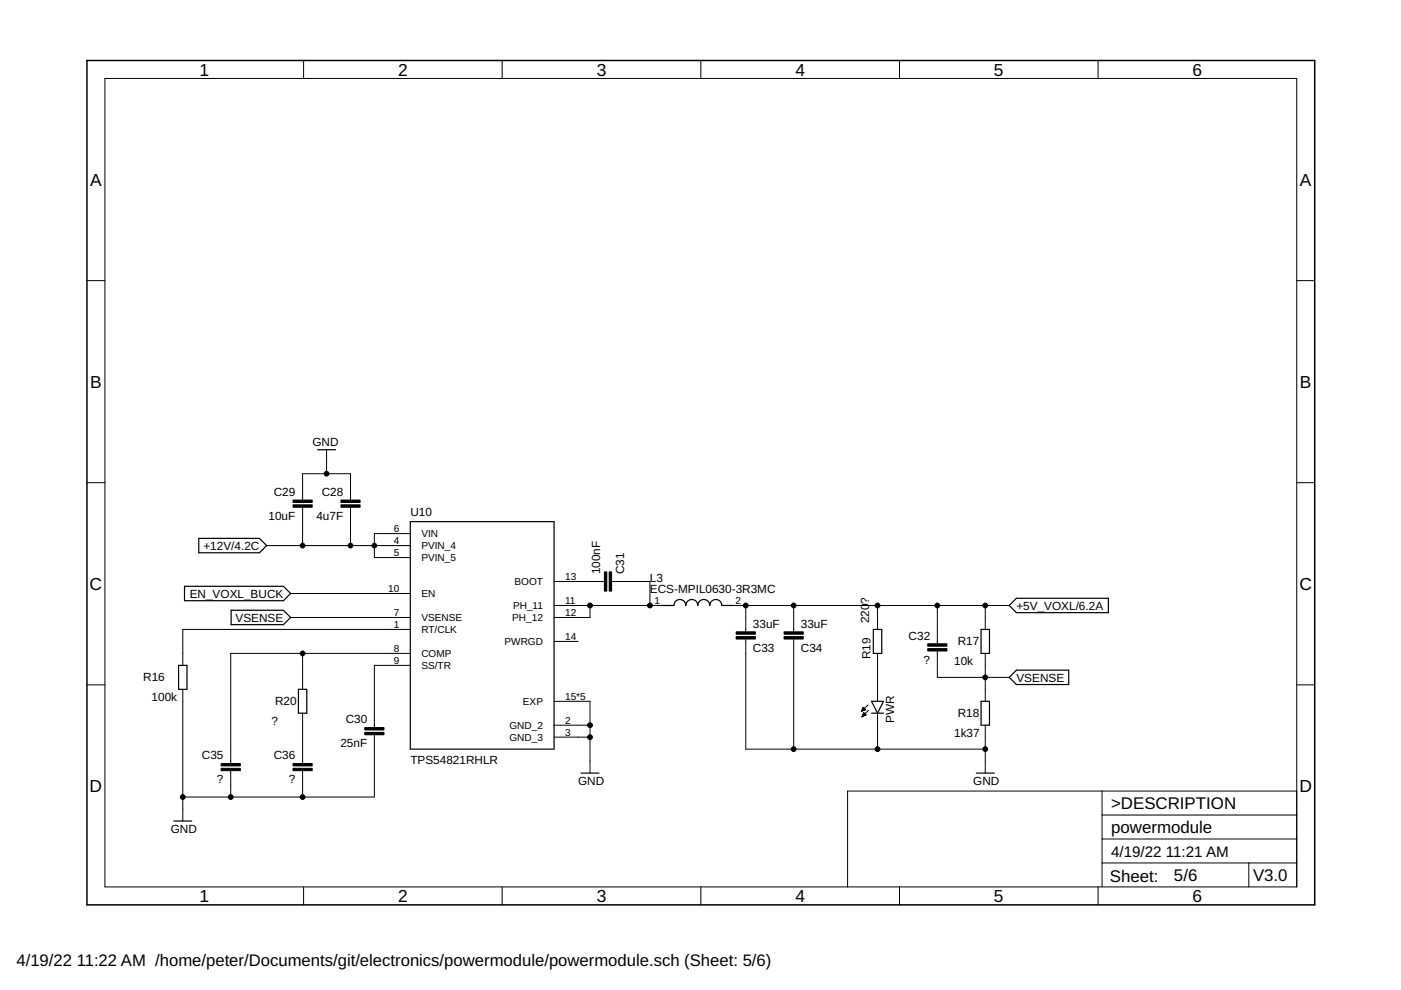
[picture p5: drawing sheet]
<svg xmlns="http://www.w3.org/2000/svg" width="297mm" height="210mm" viewBox="0 0 297 210" stroke-linecap="round" stroke-linejoin="round" font-family="sans-serif">
<g fill="none" stroke="#000" stroke-width=".25">
<path d="M67.3 95.4h3.8M42.1 114.2h12.9l1.5 1.5-1.5 1.5h-12.9zM87 110.6h30.5v48.2h-30.5zM39.1 124.3h21l1.5 1.5-1.5 1.6h-21zM49 129.4h11.1l1.5 1.5-1.5 1.5h-11.1zM140.3 128.4h2.6a1.27 1.27 0 0 1 1.2-1.3 1.27 1.27 0 0 1 1.3 1.3 1.27 1.27 0 0 1 1.3-1.3 1.27 1.27 0 0 1 1.3 1.3 1.27 1.27 0 0 1 1.2-1.3 1.27 1.27 0 0 1 1.3 1.3 1.27 1.27 0 0 1 1.3-1.3 1.27 1.27 0 0 1 1.2 1.3h2.6M185.2 133.5h1.7v5h-1.7zM208 133.5h1.8v5h-1.8zM214 128.4l1.5-1.5h19.5v3h-19.5zM37.9 141.1h1.7v5.1h-1.7zM63.3 146.2h1.7v5h-1.7zM184.8 148.7h2.5l-1.2 2.5z"/>
<path d="M184.8 151.2h2.5M208 148.7h1.8v5.1h-1.8zM214 143.6l1.5-1.5h11.1v3h-11.1zM36.9 174.1h3.8M123.2 163.9h3.8M207 163.9h3.8"/>
</g>
<g fill="none" stroke="#000" stroke-width=".21">
<path d="M22.2 16.6h252.7v171.4h-252.7zM64.4 12.8v3.8M106.5 12.8v3.8M148.6 12.8v3.8M190.7 12.8v3.8M232.8 12.8v3.8M18.4 59.5h3.8M274.9 59.5h3.8M69.2 95.4v5M18.4 102.3h3.8M56.5 115.7h30.5M64.2 106v-5.6h10.1v5.6"/>
<path d="M64.2 107.5v8.2M74.3 107.5v8.2M87 113.1h-7.6v5.1h7.6M274.9 102.3h3.8M61.6 130.9h25.4M61.6 125.8h25.4M64.2 138.5v7.7M87 133.5h-48.2v7.6M87 138.5h-38.1v23.4M117.5 128.4h22.8M117.5 123.3h10.6M117.5 136h5.1"/>
<path d="M125.1 128.4v2.5h-7.6M129.7 123.3h8.1v5.1M155.6 128.4h58.4M158.1 128.4v5.6M158.1 135.5v23.3h50.8M168.3 128.4v5.6M168.3 135.5v23.3M186.1 128.4v5.1M186.1 138.5v10.2M198.7 128.4v8.1M198.7 138v5.6h15.3M208.9 128.4v5.1"/>
<path d="M208.9 138.5v10.2M18.4 145.2h3.8M38.8 146.2v27.9M64.2 151.2v10.7M79.4 155.8v13.2h-40.6M87 141.1h-7.6v13.2M117.5 153.8h7.6M117.5 156.3h7.6M117.5 148.7h7.6v15.2M182.7 150.7h.2M182.7 150.6h.5M182.8 150.5h.7"/>
<path d="M182.8 151.9h.1M182.8 150.4h.6M182.8 151.8h.4M182.9 150.2h.4M182.9 151.7h.5M182.9 150.1h.3M182.9 151.6h.7M183 150h.1M183 151.4h.5M183 150l.5 .5-.9 .3zM183 151.3h.4M183.1 151.2h.1"/>
<path d="M183.1 151.1l.5 .5-.8 .4zM184 149.5l-1.4 1.3M184.1 150.6l-1.3 1.4M186.1 151.2v7.6M208.9 153.8v10.1M274.9 145.2h3.8M48.9 163.4v5.6M64.2 163.4v5.6M233.7 167.7v20.3M233.7 177.9h41.2M233.7 172.8h41.2M274.9 167.7h-95.2v20.3"/>
<path d="M64.4 188v3.9M106.5 188v3.9M148.6 188v3.9M190.7 188v3.9M232.8 188v3.9M233.7 183h41.2M264.8 183v5"/>
</g>
<path d="M18.4 12.8h260.3v179.1h-260.3z" fill="none" stroke="#000" stroke-width=".32"/>
<g fill="#000" stroke="#000" stroke-width=".21">
<path d="M62.1 106h4.1v.5h-4.1zM62.1 107h4.1v.5h-4.1zM72.3 106h4v.5h-4zM72.3 107h4v.5h-4zM128.1 121.3h.6v4h-.6zM129.2 121.3h.5v4h-.5zM156.1 135h4v.5h-4zM156.1 134h4v.5h-4zM166.2 135h4.1v.5h-4.1zM166.2 134h4.1v.5h-4.1zM196.7 136.5h4.1v.5h-4.1zM196.7 137.5h4.1v.5h-4.1z"/>
<path d="M77.3 154.3h4.1v.5h-4.1zM77.3 155.3h4.1v.5h-4.1zM46.9 161.9h4v.5h-4zM46.9 162.9h4v.5h-4zM62.1 161.9h4.1v.5h-4.1zM62.1 162.9h4.1v.5h-4.1z"/>
</g>
<g fill="#000" stroke="#000" stroke-width=".21">
<circle cx="64.2" cy="115.7" r=".51"/>
<circle cx="69.2" cy="100.4" r=".51"/>
<circle cx="74.3" cy="115.7" r=".51"/>
<circle cx="79.4" cy="115.7" r=".51"/>
<circle cx="64.2" cy="138.5" r=".51"/>
<circle cx="125.1" cy="128.4" r=".51"/>
<circle cx="137.8" cy="128.4" r=".51"/>
<circle cx="158.1" cy="128.4" r=".51"/>
<circle cx="168.3" cy="128.4" r=".51"/>
<circle cx="186.1" cy="128.4" r=".51"/>
<circle cx="198.7" cy="128.4" r=".51"/>
<circle cx="208.9" cy="128.4" r=".51"/>
<circle cx="125.1" cy="153.8" r=".51"/>
<circle cx="125.1" cy="156.3" r=".51"/>
<circle cx="168.3" cy="158.8" r=".51"/>
<circle cx="186.1" cy="158.8" r=".51"/>
<circle cx="208.9" cy="143.6" r=".51"/>
<circle cx="208.9" cy="158.8" r=".51"/>
<circle cx="38.8" cy="169" r=".51"/>
<circle cx="48.9" cy="169" r=".51"/>
<circle cx="64.2" cy="169" r=".51"/>
</g>
<g font-size="3.7">
<text x="42.3" y="16">1</text>
<text x="84.4" y="16">2</text>
<text x="126.5" y="16">3</text>
<text x="168.6" y="16">4</text>
<text x="210.7" y="16">5</text>
<text x="252.9" y="16">6</text>
<text x="19.1" y="39.4">A</text>
<text x="275.6" y="39.4">A</text>
<text x="19.1" y="82.2">B</text>
<text x="275.6" y="82.2">B</text>
<text x="19" y="125.1">C</text>
<text x="275.5" y="125.1">C</text>
<text x="19" y="167.9">D</text>
<text x="275.5" y="167.9">D</text>
<text x="42.3" y="191.2">1</text>
<text x="84.4" y="191.2">2</text>
<text x="126.5" y="191.2">3</text>
<text x="168.6" y="191.2">4</text>
<text x="210.7" y="191.2">5</text>
<text x="252.9" y="191.2">6</text>
</g>
<g font-size="3.6">
<text x="235.6" y="171.5">&gt;DESCRIPTION</text>
<text x="235.6" y="176.6">powermodule</text>
<text x="235.3" y="186.9">Sheet:</text>
<text x="248.9" y="186.8">5/6</text>
<text x="265.7" y="186.8">V3.0</text>
</g>
<g font-size="3.5">
<text x="3.5" y="204.7">4/19/22</text>
<text x="16.3" y="204.7">11:22 AM /home/peter/Documents/git/electronics/powermodule/powermodule.sch (Sheet: 5/6)</text>
</g>
<g font-size="3.2">
<text x="235.6" y="181.7">4/19/22</text>
<text x="247.2" y="181.7">11:21 AM</text>
</g>
<g font-size="2.5">
<text x="66.2" y="94.6">GND</text>
<text x="58.1" y="105.1">C29</text>
<text x="68.2" y="105.1">C28</text>
<text x="56.9" y="110.2">10uF</text>
<text x="67.1" y="110.2">4u7F</text>
<text x="87" y="109.3">U10</text>
<text x="43.1" y="116.6">+12V/4.2C</text>
<text x="127.3" y="121.8" transform="rotate(-90 127.3 121.8)">100nF</text>
<text x="132.3" y="121.8" transform="rotate(-90 132.3 121.8)">C31</text>
<text x="137.8" y="125.8">ECS-MPIL0630-3R3MC</text>
<text x="137.8" y="123.3">L3</text>
<text x="40.2" y="126.7">EN_VOXL_BUCK</text>
<text x="49.9" y="131.8">VSENSE</text>
<text x="184.3" y="128" transform="rotate(-90 184.3 128)">?</text>
<text x="215.5" y="129.3">+5V_VOXL/6.2A</text>
<text x="159.6" y="133.1">33uF</text>
<text x="169.8" y="133.1">33uF</text>
<text x="184.3" y="132.2" transform="rotate(-90 184.3 132.2)">220</text>
<text x="192.6" y="135.6">C32</text>
<text x="203.1" y="136.7">R17</text>
<text x="159.6" y="138.1">C33</text>
<text x="169.8" y="138.1">C34</text>
<text x="184.5" y="139.8" transform="rotate(-90 184.5 139.8)">R19</text>
<text x="195.8" y="140.7">?</text>
<text x="202.3" y="141.1">10k</text>
<text x="30.4" y="144.3">R16</text>
<text x="32.1" y="148.7">100k</text>
<text x="58.3" y="149.4">R20</text>
<text x="215.5" y="144.5">VSENSE</text>
<text x="57.5" y="153.8">?</text>
<text x="73.3" y="153.4">C30</text>
<text x="189.6" y="153.3" transform="rotate(-90 189.6 153.3)">PWR</text>
<text x="203.1" y="152">R18</text>
<text x="42.8" y="161">C35</text>
<text x="58.1" y="161">C36</text>
<text x="72.2" y="158.5">25nF</text>
<text x="87" y="161.9">TPS54821RHLR</text>
<text x="202.3" y="156.3">1k37</text>
<text x="46" y="166.1">?</text>
<text x="61.2" y="166.1">?</text>
<text x="122.6" y="166.5">GND</text>
<text x="206.4" y="166.5">GND</text>
<text x="36.2" y="176.6">GND</text>
</g>
<g font-size="2.1">
<text x="83.5" y="112.8">6</text>
<text x="89.3" y="113.9">VIN</text>
<text x="83.5" y="115.3">4</text>
<text x="83.5" y="117.9">5</text>
<text x="89.3" y="116.4">PVIN_4</text>
<text x="89.3" y="119">PVIN_5</text>
<text x="82.3" y="125.5">10</text>
<text x="109.1" y="124.1">BOOT</text>
<text x="119.8" y="122.9">13</text>
<text x="83.5" y="130.6">7</text>
<text x="89.3" y="131.7">VSENSE</text>
<text x="89.3" y="126.6">EN</text>
<text x="108.6" y="131.7">PH_12</text>
<text x="108.8" y="129.1">PH_11</text>
<text x="119.8" y="128">11</text>
<text x="119.8" y="130.6">12</text>
<text x="138.8" y="128">1</text>
<text x="155.9" y="128">2</text>
<text x="83.5" y="133.1">1</text>
<text x="89.3" y="134.2">RT/CLK</text>
<text x="107" y="136.8">PWRGD</text>
<text x="119.8" y="135.6">14</text>
<text x="83.5" y="138.2">8</text>
<text x="83.5" y="140.7">9</text>
<text x="89.3" y="139.3">COMP</text>
<text x="89.3" y="141.8">SS/TR</text>
<text x="110.9" y="149.4">EXP</text>
<text x="119.8" y="148.3">15*5</text>
<text x="108" y="154.5">GND_2</text>
<text x="119.8" y="153.4">2</text>
<text x="119.8" y="155.9">3</text>
<text x="108" y="157.1">GND_3</text>
</g>
</svg>
